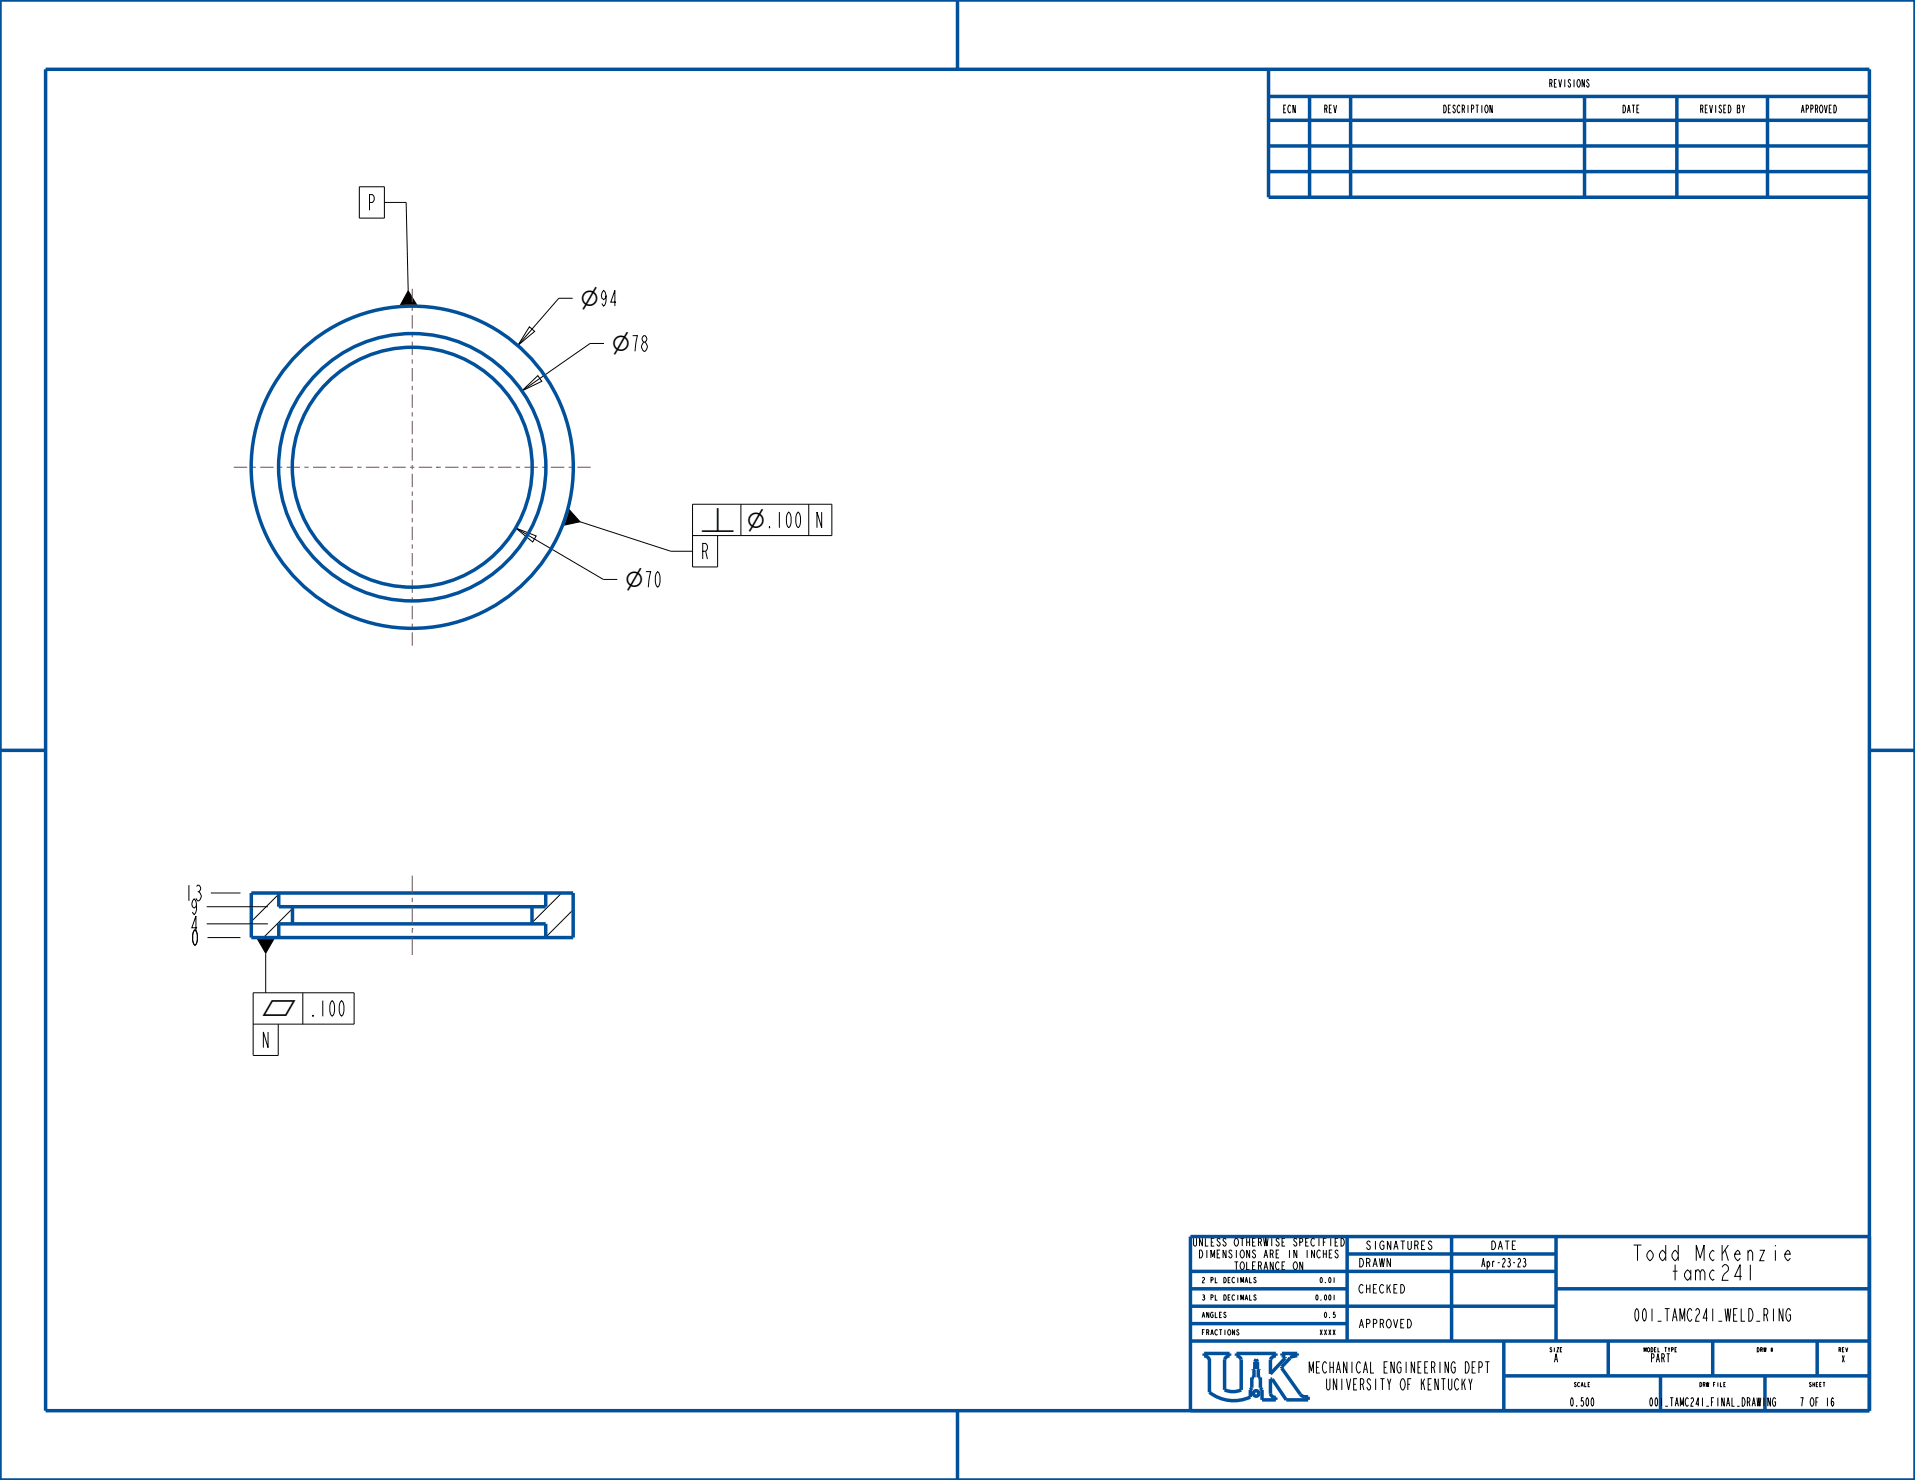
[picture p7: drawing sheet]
<svg xmlns="http://www.w3.org/2000/svg" width="279mm" height="216mm" viewBox="0 0 279 216" stroke-linecap="round" stroke-linejoin="round" font-family="sans-serif">
<g fill="none" stroke="#000" stroke-width=".15">
<path d="M52.4 27.2h3.7v4.6h-3.7zM56.1 29.5h3.2l.3 12.9M59.6 42.4l1.3 2.3h-2.6zM76.2 57l2.3-2.2 .5 .8zM77.2 47.7l.8 .6-2.5 2.1zM83.6 43.5h-2.1l-6 6.9M88.1 50.1h-2l-9.9 6.9M75.2 77l3 1.2-.5 .9zM75.2 77l12.8 7.5h2.1M82.9 74.2l1.7 1.9-2.5 .6zM84.6 76.1l13.3 4.3h3.1M101 78.1h20.4v-4.5h-20.4v9.1h3.7v-4.6"/>
<path d="M108.1 73.6v4.5M118 73.6v4.5M30.2 134.8h8.9M30.2 132.3h8.9M30.3 136.8h4.8M30.8 130.3h4.3M36.7 130.3h.1M37.4 136.8h2.7l-1.3 2.3zM38.8 139.1v5.7M40.7 130.4l-4 4M42.7 132.5l-4.3 4.3M82 130.3l-4.4 4.3"/>
<path d="M83.6 132.7l-4 4M36.9 149.4h14.8v-4.6h-14.8v9.2h3.7v-4.6M44.2 144.8v4.6M178 180.8l-.1-.2-.3 .2 .4 .6v.3l-.3 .1-.2-.3M178.6 188.9a.39 .39 0 0 1 .3 .4 .39 .39 0 0 1-.3 .4zM178.6 186.3a.39 .39 0 0 1 .3 .4 .39 .39 0 0 1-.3 .4zM188.1 182.4v1.1M188.8 184.2l.1-.1a.63 .63 0 0 1 .4 .5 .63 .63 0 0 1-.4 .6l-.2-.3v-.3zM189.2 180.8l-.2-.2-.2 .2 .4 .6v.3l-.3 .1-.2-.3M190.1 184.1v1.1l-.5-1.1v1.1M191.8 182.4v1.1l-.4-1.1v1.1"/>
</g>
<g fill="none" stroke="#00509b" stroke-width=".51">
<path d="M0 0h279.4v215.9h-279.4zM6.7 10.1h266v195.7h-266zM139.7 0v10.1M185.1 10.1v18.7h87.6M185.1 17.5h87.6M185.1 14.1h87.6M191.1 14.1v14.7M197.1 14.1v14.7M231.2 14.1v14.7M244.7 14.1v14.7M257.9 14.1v14.7M185.1 25h87.6"/>
<path d="M185.1 21.3h87.6M0 109.5h6.7M272.7 109.5h6.7M36.7 130.3h46.9v6.5h-46.9zM40.7 130.3v2h38.9v-2M40.7 136.8v-2h38.9v2M42.7 132.3v2.5M77.6 132.3v2.5M173.7 195.6h99M173.7 193.1h22.8M173.7 190.5h53.3M173.7 188h22.8"/>
<path d="M173.7 185.5h53.3M176.5 198.3v4.8a5.8 5.8 0 0 0 5.9 .7v-1l.2-.4v-1.5h.4v-1.1h-.2v-.1h.3v-1l.2-.4 .2 .4v1h.2v.1h-.1v1.1h.3v1.6l.2 .3v1.4h2v-.3a.69 .69 0 0 1-.7-.6v-2.1h.2l2.1 3h3.2v-.4a1.07 1.07 0 0 1-1.2-.4l-2.7-3.8M176.5 198.3a.96 .96 0 0 0-.8-.5v-.4h3.7v.4l-.6 .2-.1 .3v4.4a2.92 2.92 0 0 0 2.4 .1v-4.5l-.4-.4-.3-.1v-.4h5.8v.4a.96 .96 0 0 0-.8 .5v2.1l2.1-2.3v-.2l-.5-.2v-.3h2.3v.3l-1.1 .3v.1l-1.2 1.3M196.5 182.9h30.5M196.5 180.4v15.2M211.8 180.4v15.2M219.4 195.6v10.2M227 188h45.7M227 180.4v15.2M234.6 195.6v5.1M249.9 195.6v5.1M265.1 195.6v5.1"/>
<path d="M272.7 180.4h-99v25.4M139.7 205.8v10.1M219.4 200.7h53.3M242.3 200.7v5.1M257.5 200.7v5.1"/>
<circle cx="183.3" cy="203.3" r=".4"/>
</g>
<path d="M59.6 42.4l1.3 2.3h-2.6zM82.9 74.2l1.7 1.9-2.5 .6zM37.4 136.8h2.7l-1.3 2.3z" fill="#000"/>
<path d="M38.7 136.8h.1" fill="none" stroke="#000" stroke-width=".15" stroke-dasharray="1.9 1.9" stroke-linecap="butt"/>
<!-- layer: 02___PRT_ALL_AXES -->
<g fill="none" stroke="#785055" stroke-width=".15">
<path d="M60.1 42.1v2M60.1 44.7v.6M60.1 46v1.9M60.1 48.6v.6M60.1 49.8v2M60.1 52.4v.7M60.1 53.7v1.9M60.1 56.3v.6M60.1 57.5v2M34.1 68.2h2M36.7 68.2h.6M38 68.2h1.9"/>
<path d="M40.6 68.2h.6M41.8 68.2h2M44.4 68.2h.6M45.7 68.2h1.9M48.3 68.2h.6M49.5 68.2h2M52.1 68.2h.7M53.4 68.2h1.9M56 68.2h.6M57.2 68.2h2M59.8 68.2h.7M60.1 60.1v.7"/>
<path d="M60.1 61.4v2M60.1 64v.6M60.1 65.3v1.9M60.1 67.8v.7M60.1 69.1v2M60.1 71.7v.6M60.1 73v1.9M60.1 75.6v.6M60.1 76.8v2M60.1 79.4v.6M61.1 68.2h2M63.7 68.2h.1"/>
<path d="M63.7 68.2h.6M65 68.2h1.9M67.5 68.2h.7M68.8 68.2h2M71.4 68.2h.6M72.7 68.2h1.9M75.3 68.2h.6M76.5 68.2h2M79.1 68.2h.6M80.4 68.2h1.9M83 68.2h.6M84.2 68.2h2"/>
<path d="M60.1 80.7v1.9M60.1 83.3v.6M60.1 84.5v2M60.1 87.1v.7M60.1 88.4v1.9M60.1 91v.6M60.1 92.2v2"/>
</g>
<g fill="none" stroke="#00509b" stroke-width=".51">
<circle cx="60.1" cy="68.2" r="23.5"/>
<circle cx="60.1" cy="68.2" r="19.5"/>
<circle cx="60.1" cy="68.2" r="17.5"/>
</g>
<!-- layer: 03___PRT_ALL_CURVES -->
<path d="M60.1 135.5h.1M60.1 127.7v2.6M60.1 131v.6M60.1 132.2v2.6M60.1 135.5v.6M60.1 136.7v2.6" fill="none" stroke="#785055" stroke-width=".15"/>
<g font-size="3.1">
<text x="84.7" y="44.7">⌀94</text>
<text x="84.7" y="44.7">⌀</text>
<text x="89.3" y="51.2">⌀78</text>
<text x="89.3" y="51.2">⌀</text>
<text x="102.2" y="77">⏊</text>
<text x="109" y="77">⌀</text>
<text x="91.2" y="85.7">⌀70</text>
<text x="91.2" y="85.7">⌀</text>
<text x="38.1" y="148.3">⏥</text>
</g>
<g font-size="3">
<text x="53.6" y="30.7">P</text>
<text x="111.7" y="77">.100</text>
<text x="118.9" y="77">N</text>
<text x="102.2" y="81.6">R</text>
<text x="26.9" y="131.4">13</text>
<text x="27.6" y="135.9">4</text>
<text x="27.6" y="133.4">9</text>
<text x="27.8" y="137.9">0</text>
<text x="45" y="148.3">.100</text>
<text x="38.1" y="152.8">N</text>
<text x="234.4" y="183.9">Todd</text>
<text x="246.3" y="183.9">McKenzie</text>
<text x="241.6" y="186.8">tamc241</text>
</g>
<text font-size="2.4" x="234.8" y="192.7">001_TAMC241_WELD_RING</text>
<text font-size="2.1" fill="#00509b" x="186.8" y="200.3">MECHANICAL ENGINEERING DEPT</text>
<text font-size="2.1" x="190" y="202.8">UNIVERSITY OF KENTUCKY</text>
<g font-size="1.6">
<text x="197.7" y="182.3">SIGNATURES</text>
<text x="198.1" y="184.8">DRAWN</text>
<text x="215" y="184.8">Apr-23-23</text>
<text x="216.8" y="182.3">DATE</text>
<text x="198.1" y="188.6">CHECKED</text>
<text x="198.1" y="193.7">APPROVED</text>
<text x="226.5" y="198.7">A</text>
<text x="240.3" y="198.7">PART</text>
<text x="228.4" y="205.1">0.500</text>
<text x="237.7" y="205.1">001_TAMC241_FINAL_DRAWING 7 OF 16</text>
</g>
<g font-size="1.5">
<text x="186.8" y="16.5">ECN</text>
<text x="192.8" y="16.5">REV</text>
<text x="209.4" y="16.5">DESCRIPTION</text>
<text x="225" y="12.7">REVISIONS</text>
<text x="236.2" y="16.5">DATE</text>
<text x="247" y="16.5">REVISED BY</text>
<text x="261.9" y="16.5">APPROVED</text>
<text x="170.6" y="181.8">UNLESS</text>
<text x="171.7" y="183.5">DIMENSIONS</text>
<text x="178.4" y="181.8">OTHERWISE</text>
<text x="178.4" y="185.2">TOLERANCE</text>
<text x="184" y="183.5">ARE</text>
<text x="188.5" y="183.5">IN</text>
<text x="189.6" y="181.8">SPECIFIED</text>
<text x="191.8" y="183.5">INCHES</text>
</g>
<text font-size="1.3" x="268.5" y="198.7">X</text>
<g font-size="1">
<text x="175.3" y="189.7">3</text>
<text x="175.3" y="187.1">2</text>
<text x="176.9" y="189.7">PL</text>
<text x="176.9" y="187.1">PL</text>
<text x="179.3" y="189.7">DECIMALS</text>
<text x="179.3" y="187.1">DECIMALS</text>
<text x="190.9" y="189.7">0.001</text>
<text x="191.7" y="187.1">0.01</text>
<text x="175.3" y="194.7">FRACTIONS</text>
<text x="175.3" y="192.2">ANGLES</text>
<text x="191.7" y="194.7">XXXX</text>
<text x="192.5" y="192.2">0.5</text>
</g>
<g font-size=".8">
<text x="225.7" y="197.2">SIZE</text>
<text x="239" y="197.2">MODEL</text>
<text x="242.9" y="197.2">TYPE</text>
<text x="255.9" y="197.2">DRW</text>
<text x="258.5" y="197.2">#</text>
<text x="268" y="197.2">REV</text>
<text x="229.2" y="202.3">SCALE</text>
<text x="247.3" y="202.3">DRW</text>
<text x="249.9" y="202.3">FILE</text>
<text x="263.5" y="202.3">SHEET</text>
</g>
</svg>
